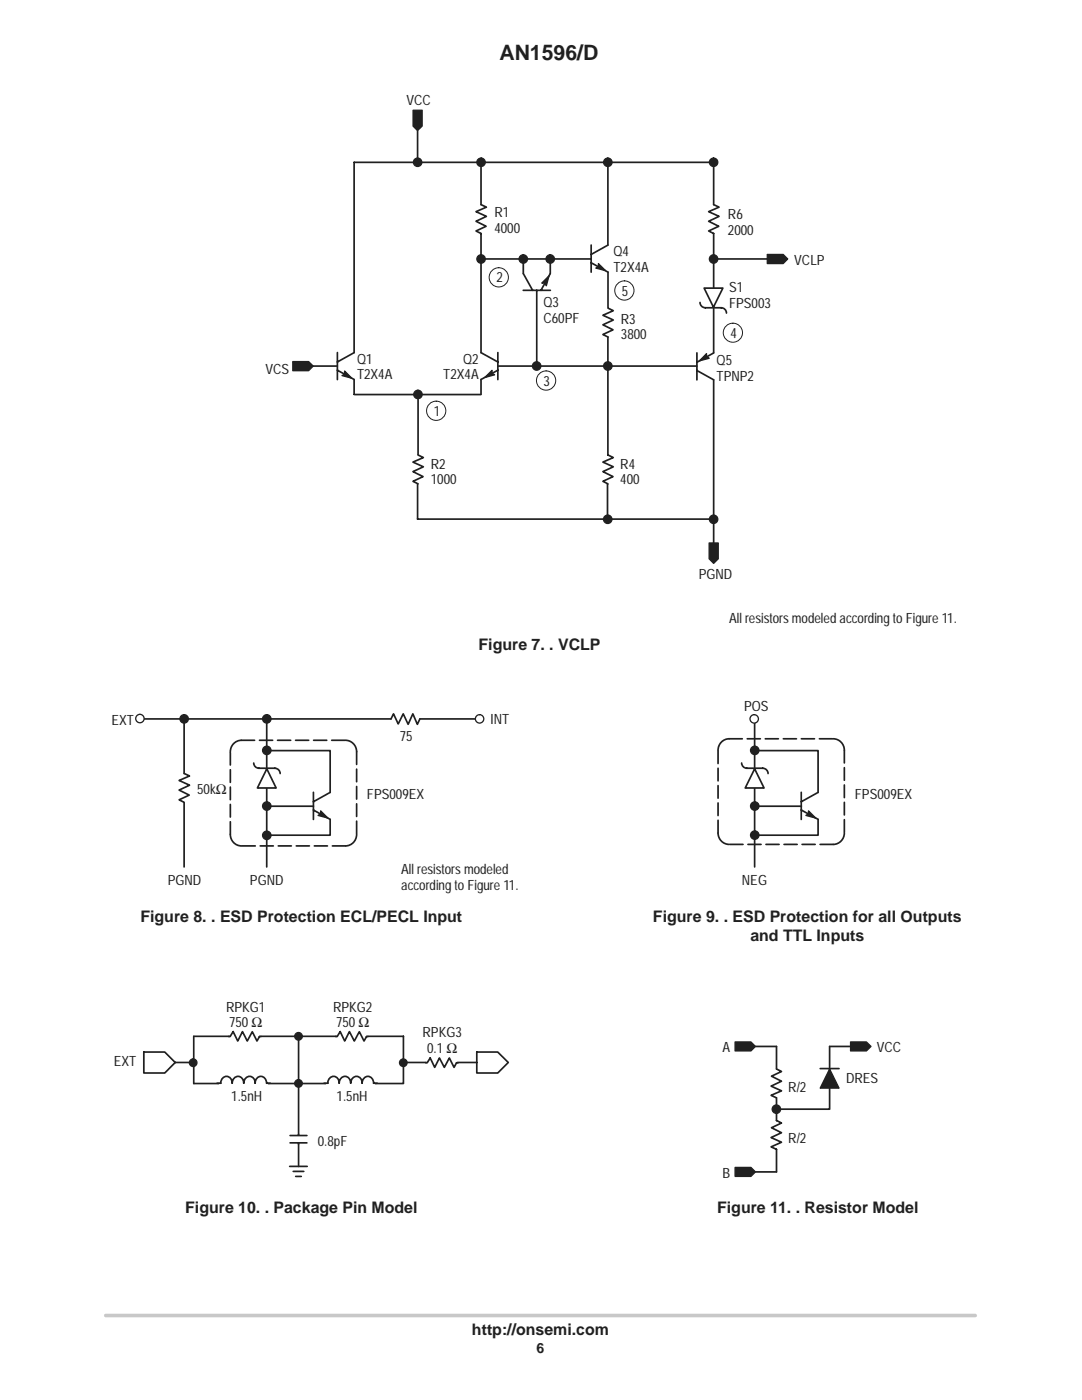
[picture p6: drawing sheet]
<svg xmlns="http://www.w3.org/2000/svg" width="216mm" height="279mm" viewBox="0 0 216 279" stroke-linecap="round" stroke-linejoin="round" font-family="sans-serif">
<path d="M21.1 262.5h173.5" fill="none" stroke="#c7c8ca" stroke-width=".72"/>
<path d="M96 70.4l3.3 1.8M99.3 70.4v5.4M99.3 73.9l-3.3 1.8" fill="none" stroke="#231f20" stroke-width=".34"/>
<path d="M98.2 73.9v.6l.5 .3-2 .5z" fill-rule="evenodd" fill="#231f20"/>
<path d="M98.2 73.9v.6l.5 .3-2 .5z" fill="none" stroke="#231f20" stroke-width=".26"/>
<path d="M67.3 70.4v5.4M67.3 73.9l3.4 1.8M70.7 70.4l-3.4 1.8" fill="none" stroke="#231f20" stroke-width=".34"/>
<path d="M68.8 74l1.4 1.5-2-.5 .6-.3z" fill="#231f20"/>
<path d="M68.8 74l1.4 1.5-2-.5 .6-.3z" fill="none" stroke="#231f20" stroke-width=".26"/>
<g fill="none" stroke="#231f20" stroke-width=".34">
<path d="M83.3 26.1v6.3M96 32.4v8.4l1.1 .5-2.1 .9 2.1 1-2.1 1 2 1-2 .9 1 .5v23.8M121.3 32.4v16.5l-3.3 1.9M96 51.7h22M118 48.9v5.4M118 52.4l3.3 1.9M142.4 40.8v-8.4h-71.7v38M60.4 73.1h6.9M70.7 75.7v3M70.7 78.7h25.3M83.4 78.8v11.9M96 75.7v3"/>
<path d="M83.3 96.6v7h59.1M83.4 90.8l1.1 .5-2.1 .9 2.1 1-2.1 .9 2 1-2 1 1 .5"/>
</g>
<g fill="#231f20" stroke="#231f20" stroke-width=".26">
<path d="M141.5 108.4h1.8v3.1l-.9 .9-.9-.9z" fill-rule="evenodd"/>
<path d="M82.4 22h1.8v3.2l-.9 .9-.9-.9z" fill-rule="evenodd"/>
<path d="M58.4 72.2h3.2l.9 .9-.9 .9h-3.2z" fill-rule="evenodd"/>
</g>
<circle cx="87" cy="82" r="1.92" fill="none" stroke="#231f20" stroke-width=".2"/>
<path d="M119.4 52.6l1.4 1.4-1.9-.5 .5-.3z" fill="#231f20"/>
<path d="M119.4 52.6l1.4 1.4-1.9-.5 .5-.3z" fill="none" stroke="#231f20" stroke-width=".26"/>
<path d="M104.4 57.9h5.4M104.4 54.6l1.9 3.3M107.1 57.9v14.9M109.8 54.6l-1.9 3.3M121.3 54.3v7.2l1.1 .5-2.1 .9 2.1 1-2.1 .9 2 1-2 1 1 .5M99.3 73.1h39.8" fill="none" stroke="#231f20" stroke-width=".34"/>
<path d="M108.1 56.5l1.4-1.4-.5 1.9-.3-.5z" fill="#231f20"/>
<path d="M108.1 56.5l1.4-1.4-.5 1.9-.3-.5z" fill="none" stroke="#231f20" stroke-width=".26"/>
<path d="M104.4 51.7v2.9M109.8 51.7v2.9M142.4 40.8l1.1 .5-2.1 .9 2.1 1-2.1 1 2 1-2 .9 1 .5v23.8M142.4 51.7h12.7M121.3 67.3v23.5l1.1 .5-2.1 .9 2.1 1-2.1 .9 2 1-2 1 1 .5M142.4 75.8v34.9M121.2 96.6v7" fill="none" stroke="#231f20" stroke-width=".34"/>
<path d="M153.1 50.8h3.2l.9 .9-.9 .9h-3.2z" fill-rule="evenodd" fill="#231f20" stroke="#231f20" stroke-width=".26"/>
<path d="M140.5 57.5h3.7l-1.8 3.8z" fill="#fff"/>
<path d="M140.5 57.5h3.7l-1.8 3.8zM139.1 70.4v5.4M139.1 73.9l3.3 1.9M139.7 60.4a1.05 1.05 0 0 0 1 1h3.2a1.05 1.05 0 0 1 1.1 1.1M142.4 70.4l-3.3 1.9" fill="none" stroke="#231f20" stroke-width=".34"/>
<g fill="#231f20" stroke="#231f20" stroke-width=".26">
<circle cx="83.4" cy="78.7" r=".84"/>
<circle cx="83.3" cy="32.4" r=".84"/>
<circle cx="96" cy="32.4" r=".84"/>
<circle cx="121.3" cy="32.4" r=".84"/>
<circle cx="121.3" cy="103.6" r=".84"/>
<circle cx="107.1" cy="73" r=".84"/>
<circle cx="104.4" cy="51.7" r=".84"/>
<circle cx="109.8" cy="51.7" r=".84"/>
<circle cx="142.4" cy="32.4" r=".84"/>
<circle cx="142.4" cy="51.7" r=".84"/>
<circle cx="96" cy="51.7" r=".84"/>
<circle cx="121.3" cy="73" r=".84"/>
</g>
<path d="M141 70.6v.6l.5 .3-1.9 .5z" fill-rule="evenodd" fill="#231f20"/>
<path d="M141 70.6v.6l.5 .3-1.9 .5z" fill="none" stroke="#231f20" stroke-width=".26"/>
<g fill="none" stroke="#231f20" stroke-width=".2">
<circle cx="99.5" cy="55.4" r="1.92"/>
<circle cx="124.6" cy="58" r="1.92"/>
<circle cx="109" cy="75.9" r="1.92"/>
<circle cx="146.2" cy="66.4" r="1.91"/>
</g>
<circle cx="142.4" cy="103.6" r=".84" fill="#231f20" stroke="#231f20" stroke-width=".26"/>
<path d="M27.9 143.5h50.1M62.5 158.1v5.4M65.9 158.1l-3.4 1.9M145.5 147.4a2.25 2.25 0 0 0-2.2 2.3M166.3 147.4a2.28 2.28 0 0 1 2.2 2.3M62.5 161.7l3.4 1.8M143.3 166.2a2.25 2.25 0 0 0 2.2 2.3M168.5 166.2a2.26 2.26 0 0 1-2.2 2.3" fill="none" stroke="#231f20" stroke-width=".34"/>
<path d="M145.5 147.4h20.8M166.3 168.5h-20.8" fill="none" stroke="#231f20" stroke-width=".34" stroke-dasharray="2.6 1"/>
<path d="M168.5 149.7v16.5M143.3 166.2v-16.5" fill="none" stroke="#231f20" stroke-width=".34" stroke-dasharray="2.5 .9"/>
<path d="M64 161.8l1.4 1.5-1.9-.6 .5-.3z" fill="#231f20"/>
<path d="M64 161.8l1.4 1.5-1.9-.6 .5-.3z" fill="none" stroke="#231f20" stroke-width=".26"/>
<circle cx="36.7" cy="143.5" r=".84" fill="#231f20" stroke="#231f20" stroke-width=".26"/>
<path d="M36.7 143.5v10.9M53.2 143.5v29.5M83.8 143.5h11.2" fill="none" stroke="#231f20" stroke-width=".34"/>
<path d="M53.2 153.4l1.9 3.9h-3.7z" fill="#fff"/>
<path d="M50.6 152.3a1.05 1.05 0 0 0 1.1 1h3.2a1.05 1.05 0 0 1 1 1.1M53.2 149.8h12.7v8.3M53.2 153.4l1.9 3.9h-3.7zM53.2 160.9h9.3M65.9 163.5v3.2h-12.7" fill="none" stroke="#231f20" stroke-width=".34"/>
<circle cx="27.9" cy="143.4" r=".84" fill="#fff"/>
<circle cx="27.9" cy="143.4" r=".84" fill="none" stroke="#231f20" stroke-width=".26"/>
<path d="M159.9 158.1v5.4M163.2 158.1l-3.3 1.9M159.9 161.7l3.3 1.8" fill="none" stroke="#231f20" stroke-width=".34"/>
<path d="M161.3 161.8l1.5 1.5-2-.6 .5-.3z" fill="#231f20"/>
<path d="M161.3 161.8l1.5 1.5-2-.6 .5-.3z" fill="none" stroke="#231f20" stroke-width=".26"/>
<path d="M150.6 143.5v29.5" fill="none" stroke="#231f20" stroke-width=".34"/>
<path d="M150.6 153.4l1.9 3.9h-3.8z" fill="#fff"/>
<path d="M148 152.3a1.05 1.05 0 0 0 1 1h3.2a1.05 1.05 0 0 1 1.1 1.1M150.6 153.4l1.9 3.9h-3.8zM150.6 149.8h12.6v8.3M150.6 160.9h9.3M163.2 163.5v3.2h-12.6" fill="none" stroke="#231f20" stroke-width=".34"/>
<circle cx="150.5" cy="143.5" r=".84" fill="#fff"/>
<circle cx="150.5" cy="143.5" r=".84" fill="none" stroke="#231f20" stroke-width=".26"/>
<g fill="#231f20" stroke="#231f20" stroke-width=".26">
<circle cx="53.2" cy="143.5" r=".84"/>
<circle cx="53.2" cy="149.8" r=".84"/>
<circle cx="53.2" cy="160.9" r=".84"/>
<circle cx="53.2" cy="166.7" r=".84"/>
<circle cx="150.6" cy="149.8" r=".84"/>
<circle cx="150.6" cy="160.9" r=".84"/>
<circle cx="150.6" cy="166.7" r=".84"/>
</g>
<circle cx="95.7" cy="143.5" r=".84" fill="#fff"/>
<circle cx="95.7" cy="143.5" r=".84" fill="none" stroke="#231f20" stroke-width=".26"/>
<path d="M48.2 147.7h20.7M68.9 168.8h-20.7" fill="none" stroke="#231f20" stroke-width=".34" stroke-dasharray="2.6 1"/>
<path d="M36.7 154.4l1.1 .5-2.1 .9 2.1 .9-2.1 1 2.1 1-2.1 .9 1 .5v12.9M48.2 147.7a2.25 2.25 0 0 0-2.2 2.3M68.9 147.7a2.28 2.28 0 0 1 2.3 2.3M78 143.5l.5-1 1 2 1-2 .9 2.1 1-2.1 .9 2.1 .5-1.1M46 166.5a2.25 2.25 0 0 0 2.2 2.3M71.2 166.5a2.26 2.26 0 0 1-2.3 2.3M38.7 206.8h41.8v9.4h-41.8M45.6 206.9h.3l.6-1 .9 1.9 1-1.9 .9 1.9 1-1.9 1 1.9 .5-.9h.3M59.6 206.8v26M80.6 212h14.5M95.1 210h4.2l2.1 2-2.1 2.1h-4.2z" fill="none" stroke="#231f20" stroke-width=".34"/>
<path d="M71.2 150v16.5M46 166.5v-16.5" fill="none" stroke="#231f20" stroke-width=".34" stroke-dasharray="2.5 .9"/>
<path d="M46 206.2h5.8v1.3h-5.8z" fill-rule="evenodd" fill="#fff" stroke="#fff" stroke-width=".34"/>
<path d="M43.8 215.7h9.6v.9h-9.6z" fill-rule="evenodd" fill="#fff"/>
<path d="M46.3 216.1a1.16 1.16 0 0 0-1.1-1.3 1.16 1.16 0 0 0-1.2 1.4h-.7M48.6 216.1a1.16 1.16 0 0 0-1.1-1.3 1.16 1.16 0 0 0-1.2 1.4M50.9 216.1a1.16 1.16 0 0 0-1.1-1.3 1.16 1.16 0 0 0-1.2 1.4M53.2 216.2a1.16 1.16 0 0 0-1.2-1.4 1.16 1.16 0 0 0-1.1 1.4M53.2 216.2h.7M59.6 226.4v1.9" fill="none" stroke="#231f20" stroke-width=".34"/>
<path d="M57.9 226.6h3.3v1.5h-3.3z" fill-rule="evenodd" fill="#fff"/>
<path d="M67 206.9h.3l.6-1 .9 1.9 .9-1.9 1 1.9 1-1.9 .9 1.9 .5-.9h.3M57.8 232.8h3.5M57.9 226.6h3.3M57.9 228.1h3.3M58.5 233.8h2.1M59 234.8h1.1" fill="none" stroke="#231f20" stroke-width=".34"/>
<path d="M67.3 206.2h5.8v1.3h-5.8z" fill-rule="evenodd" fill="#fff" stroke="#fff" stroke-width=".34"/>
<path d="M65.1 215.7h9.7v.9h-9.7z" fill-rule="evenodd" fill="#fff"/>
<path d="M28.7 210h4.2l2.1 2-2.1 2.1h-4.2zM35 212h3.7M38.7 206.8v9.4M67.7 216.1a1.16 1.16 0 0 0-1.2-1.3 1.16 1.16 0 0 0-1.1 1.4h-.7M70 216.1a1.16 1.16 0 0 0-1.2-1.3 1.16 1.16 0 0 0-1.1 1.4M72.3 216.1a1.16 1.16 0 0 0-1.2-1.3 1.16 1.16 0 0 0-1.1 1.4M74.5 216.2h.8M74.5 216.2a1.16 1.16 0 0 0-1.1-1.4 1.16 1.16 0 0 0-1.1 1.4M84.9 212.1h.3l.6-1 .9 1.9 1-1.9 1 1.9 1-1.9 .9 1.9 .5-.9h.3M150.7 208.8h4.2v4.5l1 .5-2 1 2 1-2 1 2 .9-2 .9 1 .5v4.5l1 .5-2 1 2 1-2 .9 2 1-2 .9 1 .5v4.5h-4.2M163.7 213.3h3.7M169.7 208.8h-4.2v12.6h-10.6" fill="none" stroke="#231f20" stroke-width=".34"/>
<path d="M85.3 211.5h5.8v1.2h-5.8z" fill-rule="evenodd" fill="#fff" stroke="#fff" stroke-width=".34"/>
<g fill="#231f20" stroke="#231f20" stroke-width=".26">
<path d="M165.5 213.3l1.9 3.9h-3.7z"/>
<path d="M146.7 207.9h3.1l.9 .9-.9 .9h-3.1z" fill-rule="evenodd"/>
<path d="M146.7 233h3.1l.9 .9-.9 .9h-3.1z" fill-rule="evenodd"/>
<path d="M169.7 207.9h3.2l.9 .9-.9 .9h-3.2z" fill-rule="evenodd"/>
<circle cx="59.6" cy="206.8" r=".76"/>
<circle cx="59.6" cy="216.2" r=".76"/>
<circle cx="80.5" cy="212.1" r=".76"/>
<circle cx="38.5" cy="212.1" r=".76"/>
<circle cx="154.9" cy="221.4" r=".84"/>
</g>
<text font-size="4.2" fill="#231f20" x="99.6" y="11.9">AN1596/D</text>
<g font-size="3.2" fill="#231f20">
<text x="95.5" y="129.6">Figure 7. . VCLP</text>
<text x="28" y="184">Figure 8. . ESD Protection ECL/PECL Input</text>
<text x="130.3" y="184">Figure 9. . ESD Protection for all Outputs</text>
<text x="149.7" y="187.9">and TTL Inputs</text>
<text x="37" y="242.1">Figure 10. . Package Pin Model</text>
<text x="143.1" y="242.1">Figure 11. . Resistor Model</text>
<text x="94.2" y="266.4">http://onsemi.com</text>
</g>
<g font-size="2.8" fill="#231f20">
<text x="81.1" y="21">VCC</text>
<text x="98.6" y="43.4">R1</text>
<text x="98.6" y="46.5">4000</text>
<text x="145.3" y="43.7">R6</text>
<text x="145.3" y="46.8">2000</text>
<text x="122.4" y="51.2">Q4</text>
<text x="158.5" y="52.9">VCLP</text>
<text x="99" y="56.4">2</text>
<text x="122.4" y="54.3">T2X4A</text>
<text x="124.1" y="59">5</text>
<text x="145.5" y="58.3">S1</text>
<text x="108.4" y="61.3">Q3</text>
<text x="108.4" y="64.5">C60PF</text>
<text x="123.9" y="64.6">R3</text>
<text x="145.5" y="61.4">FPS003</text>
<text x="123.9" y="67.7">3800</text>
<text x="145.7" y="67.4">4</text>
<text x="53" y="74.6">VCS</text>
<text x="71.2" y="72.6">Q1</text>
<text x="71.2" y="75.7">T2X4A</text>
<text x="88.5" y="75.7">T2X4A</text>
<text x="92.4" y="72.6">Q2</text>
<text x="108.5" y="77">3</text>
<text x="143" y="72.9">Q5</text>
<text x="143" y="76">TPNP2</text>
<text x="86.6" y="83">1</text>
<text x="86" y="93.5">R2</text>
<text x="123.8" y="93.5">R4</text>
<text x="86" y="96.7">1000</text>
<text x="123.8" y="96.7">400</text>
<text x="139.4" y="115.5">PGND</text>
<text x="145.5" y="124.3">All resistors modeled according to Figure 11.</text>
<text x="148.5" y="141.9">POS</text>
<text x="22.2" y="144.6">EXT</text>
<text x="79.8" y="147.8">75</text>
<text x="97.9" y="144.5">INT</text>
<text x="39.3" y="158.5">50kΩ</text>
<text x="73.2" y="159.5">FPS009EX</text>
<text x="170.6" y="159.5">FPS009EX</text>
<text x="33.5" y="176.6">PGND</text>
<text x="49.9" y="176.6">PGND</text>
<text x="80.1" y="174.4">All resistors modeled</text>
<text x="80.1" y="177.6">according to Figure 11.</text>
<text x="148" y="176.6">NEG</text>
<text x="45.1" y="201.9">RPKG1</text>
<text x="66.5" y="201.9">RPKG2</text>
<text x="45.7" y="205">750Ω</text>
<text x="67.1" y="205">750Ω</text>
<text x="84.3" y="207">RPKG3</text>
<text x="144.1" y="210">A</text>
<text x="175" y="210">VCC</text>
<text x="22.7" y="212.8">EXT</text>
<text x="85.2" y="210.1">0.1 Ω</text>
<text x="46.1" y="219.7">1.5nH</text>
<text x="67.2" y="219.7">1.5nH</text>
<text x="157.3" y="217.9">R/2</text>
<text x="168.8" y="216.1">DRES</text>
<text x="63.4" y="228.7">0.8pF</text>
<text x="157.3" y="228.1">R/2</text>
<text x="144.1" y="235">B</text>
<text x="107.1" y="270">6</text>
</g>
</svg>
